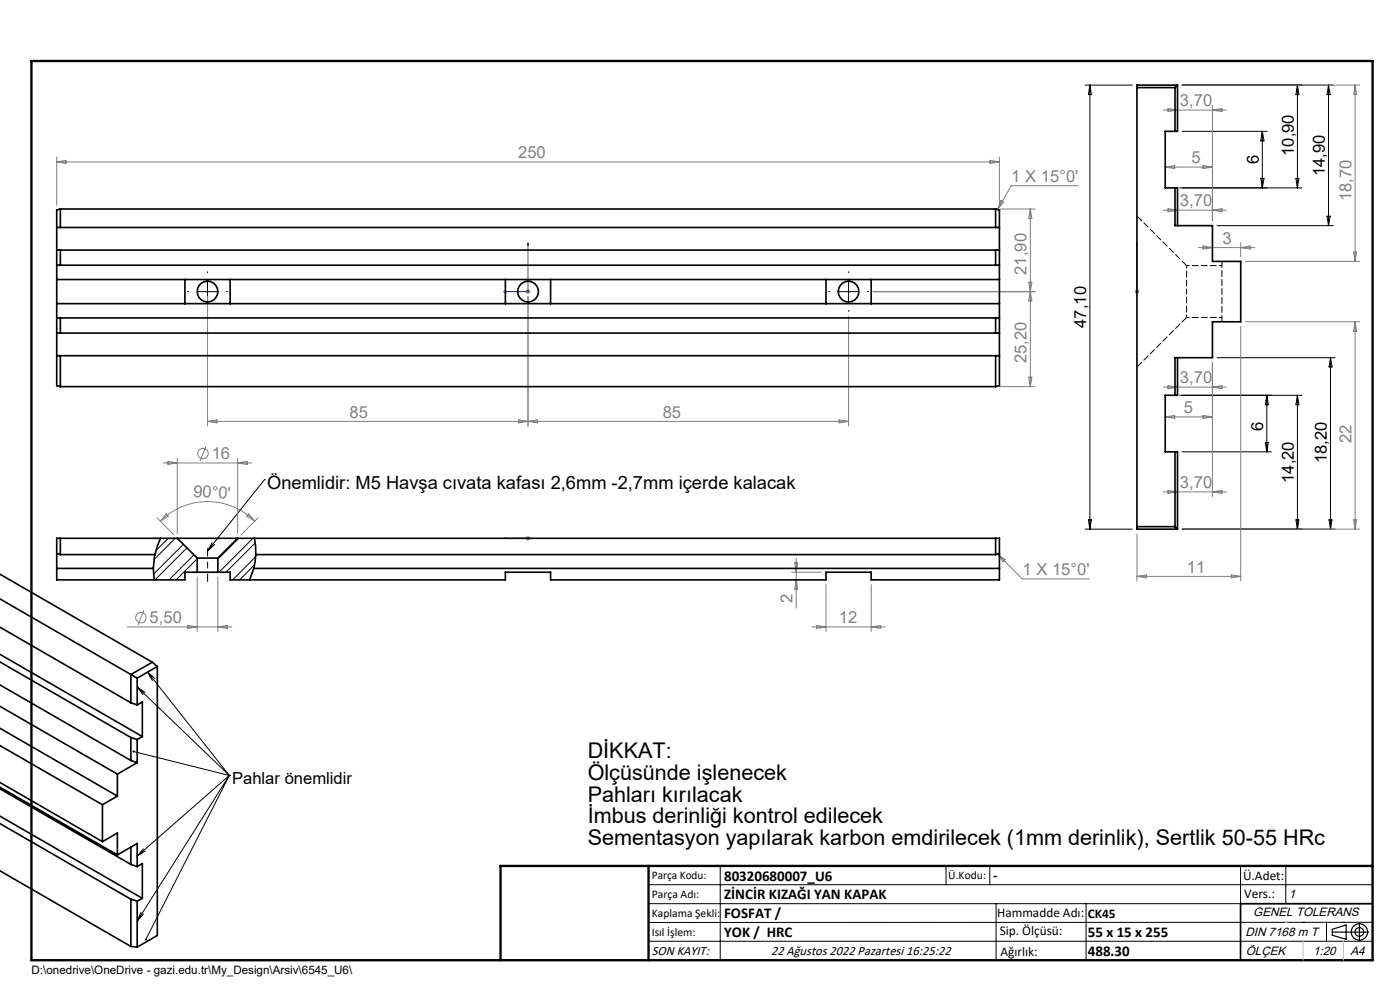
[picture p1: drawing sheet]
<svg xmlns="http://www.w3.org/2000/svg" width="297mm" height="210mm" viewBox="0 0 297 210" stroke-linecap="round" stroke-linejoin="round" font-family="sans-serif">
<g fill="none" stroke="#808080" stroke-width=".21">
<path d="M250.8 18.1h37.7M287.5 18.1v37.3M287.5 18.1l.3 2h-.6zM12 33.3v10.3M12 34.4h200M12 34.4l2-.4v.7zM210 34l2 .4-2 .3zM212 33.3v10.3M228.8 39.4h-14.3l-2.9 5M246.8 23.3h13.4M247.2 35.4h10M247.2 35.4l2-.3v.7z"/>
<path d="M247.8 23l2 .3-2 .4zM255.2 35.1l2 .3-2 .4zM257.2 22.4v24.4M257.2 23.3l2-.3v.7zM212.2 44.3h7.4M212.3 42.5l.6 .4-1.3 1.5zM218.2 59.9h.7l-.3 2zM218.6 44.3v37.7M218.6 44.3l.3 2h-.7zM246.8 44.6h13.4M247.8 44.3l2 .3-2 .3zM254.2 52.5h12"/>
<path d="M255.2 52.2l2 .3-2 .3zM257.2 44.6l2-.3v.6zM263.2 51.5v3M263.2 52.5l2-.3v.6zM264.2 55.4h24.3M287.2 53.5h.6l-.3 1.9zM44 62.9v27.5M111.5 61.9h1M111.7 61.5l.7 .7M112 61.3v1.1M112 62.9v27.5M112.4 61.5l-.7 .7"/>
<path d="M180 67.1v23.3M185.2 61.9h34.4M218.6 61.9l.3 1.9h-.7zM240.7 61.9h1M240.8 61.5l.7 .7M241.2 61.3v1.1M241.5 61.5l-.7 .7M257.2 76.9v28.4M263.2 69.2v54.1M264.2 68.3h24.3M287.5 68.3v43.9M287.5 68.3l.3 2h-.6z"/>
<path d="M34.6 98.2h18.8M35.6 97.9l2 .3-2 .3zM37.6 97.2v16M43.7 94.6l-1.3 3.2M44 89.4h136M44 89.4l2-.3v.6zM50.4 97.2v16M50.4 98.2l2-.3v.6zM110 89.1v.6l4-.6v.6zM178 89.1l2 .3-2 .3zM212.2 82h7.4M218.2 80h.7l-.3 2z"/>
<path d="M246.8 82.1h13.4M247.2 88.4l2-.3v.7zM247.2 88.4h10M247.8 81.8l2 .3-2 .4zM255.2 88.1l2 .3-2 .4zM257.2 82.1l2-.3v.7zM33.3 109.8l3.6 3.7M34 110.6a14.1 14.1 0 0 1 20 0M35.3 109l.4 .5-1.7 1.1zM52.7 109l1.3 1.6-1.7-1.1zM54.8 109.8l-3.7 3.7M111.5 114.2h1"/>
<path d="M111.7 113.8l.7 .7M112 113.7v1M112.4 113.8l-.7 .7M168.6 119.4h.6l-.3 2zM168.9 118.4v10.6M211.6 117.5l1.7 1.2-.5 .5zM211.6 117.5l5.3 5.3h14.2M241.2 113.3v10M246.8 104.3h13.4M247.8 104l2 .3-2 .4zM250.8 112.2h37.7M257.2 104.3l2-.3v.7z"/>
<path d="M287.2 110.3h.6l-.3 1.9zM27 133h22.2M30.5 129.4l-1.2 3.2M39.8 132.7l2 .3-2 .3zM41.8 122.4v11.6M46.2 122.4v11.6M46.2 133l2-.3v.6zM167.9 121.4h6.3M168.9 123l.3 2h-.6zM172.2 133h15.6M173.2 132.7l2 .3-2 .3zM175.2 124v10"/>
<path d="M184.8 124v10M184.8 133l2-.3v.6zM241.2 122.3h22M241.2 122.3l2-.4v.7zM261.2 121.9l2 .4-2 .3z"/>
<circle cx="43.1" cy="96.2" r="1.1"/>
<circle cx="29.9" cy="131" r="1.12"/>
</g>
<g fill="none" stroke="#000" stroke-width=".25">
<path d="M282.6 197.7h7.8M282.6 197.1l3-.9v3l-3-.8zM288.4 195.8v3.8M106.2 203.7h185"/>
<circle cx="288.4" cy="197.7" r="1.74"/>
<circle cx="288.4" cy="197.7" r=".93"/>
</g>
<path d="M112 51.5l.1 .5h-.2zM112 51.5v10.4h-5.1M241.2 51.5v.5v-.5M241.2 51.5v10.4M106.9 61.9l.5-.2v.3zM241.2 61.7v.3zM241.2 61.9h.1M106.9 114.2h.5h-.5M106.9 114.2h5.1M111.9 114.2h.2zM112 114.2h.1" fill="none" stroke="#00f" stroke-width=".21"/>
<path d="M44 123.4v-7" fill="none" stroke="#000" stroke-width=".21" stroke-dasharray="15.2 1.3 1.3 1.3" stroke-dashoffset="13.6"/>
<path d="M44 57.8v-.2M180 57.8v-.2M40 61.8h-.2M44 65.8v.2M48 61.8h.2M176 61.8h-.2M180 65.8v.2M184 61.8h.2" fill="none" stroke="#000" stroke-width=".21" stroke-dasharray="15.2 1.3 1.3 1.3"/>
<g fill="none" stroke="#000" stroke-width=".21">
<path d="M230.2 18.1h10M231.2 18.1l.3 2h-.6zM231.2 18.1v94.1M250.8 18.1h32.1M275.2 18.1l.4 2h-.7zM275.2 18.1v21.8M281.8 18.1v29.8M281.8 18.1l.4 2h-.7zM250.3 39.9h25.9M250.8 27.9h18M267.5 37.8h.6l-.3 2.1zM267.8 27.9v12"/>
<path d="M267.8 27.9l.3 2h-.6zM274.9 37.8h.7l-.4 2.1zM44 59.9v3.9M180 59.9v3.9M258.2 47.9h24.7M281.5 45.9h.7l-.4 2zM42 61.9h4M178 61.9h4M258.2 75.9h25M282.3 75.9v36.3M282.3 75.9l.3 1.9h-.7zM250.3 83.8h25.9"/>
<path d="M250.8 95.8h18.9M268.4 93.9h.7l-.4 1.9zM268.7 83.8v12M268.7 83.8l.4 2.1h-.7zM275.2 83.8v28.4M275.2 83.8l.4 2.1h-.7zM45 115.1l-1 1.8M45.5 115.5l-1.5 1.4M56.1 101.8h.1M56.1 101.8l-12.1 15.1M230.2 112.2h10M230.9 110.3h.6l-.3 1.9z"/>
<path d="M250.8 112.2h32.4M274.9 110.3h.7l-.4 1.9zM281.9 110.3h.7l-.3 1.9zM28.3 159.4l20.3 5.1M29.1 145.7l19.5 18.8M29.1 145.7l1.7 1.2M29.1 145.7l1.2 1.6M31.3 142.6l17.3 21.9M31.3 142.6l1.5 1.3M31.3 142.6l1 1.7M48.6 164.5h.1M48.6 164.5l-19.5 17.1"/>
<path d="M48.6 164.5l-19.5 30.9M48.6 164.5l-17.7 34.8M29.9 193.5l-.8 1.9M30.4 180l-1.3 1.6M30.4 193.9l-1.3 1.5M30.8 180.5l-1.7 1.1M137.6 187.7h153.6M137.6 191.7h153.6M137.6 199.7h153.6M152.8 183.7v20M200.7 183.7v4M210 183.7v4"/>
<path d="M211.3 191.7v12M230.4 191.7v12M263.2 183.7v20M272.8 183.7v8M276.4 195.6h.1M281.4 195.6v4.1M285 195.6h.1M291.2 195.6l-153.6 .1"/>
</g>
<path d="M291.2 191.7h-28v12" fill="none" stroke="#000" stroke-width=".35"/>
<path d="M6.7 12.9h284.5v190.8h-284.5zM137.6 183.7v20M291.2 183.7h-185v20" fill="none" stroke="#000" stroke-width=".5"/>
<path d="M276.4 199.7v4M285 199.7v4" fill="none" stroke="#c0c0c0" stroke-width=".21"/>
<path d="M272.8 195.6h.1" fill="none" stroke="#c0c0c0" stroke-width=".25"/>
<path d="M28.1 159.3l.2 .1-.2-.1a.22 .22 0 0 0 .2 .3 .22 .22 0 0 0 .2-.3 .22 .22 0 0 0-.3-.1zM30.8 199.1l-.1 .2 .2 .2v-.2v.2a.21 .21 0 0 0 .3-.2 .22 .22 0 0 0-.4-.2z" fill="#000"/>
<g fill="#00f">
<path d="M241.2 61.7v.3zM241.2 51.5v.5z"/>
<path d="M106.9 61.9l.5 .1v-.3zM112 51.5l-.1 .5h.2z"/>
<path d="M106.9 114.2h.5zM111.9 114.2h.2z"/>
</g>
<g fill="none" stroke="#000" stroke-width=".35">
<path d="M241.2 18.6h8.1M249.3 18.6v9.3M249.8 18.1v9.8h-2.6v12h2.6v8M249.8 18.1l-.5 .5M249.8 18.1h-8.6v94.1h8.6M249.3 39.9v8h7.9v7.5h6v12.9h-6v7.6h-7.9v7.9M12 59.3h200M12 56.3h200M12 53h200M12 48.3h200M12.8 44.3l-.8 .2v37.3l.8 .2M12.8 44.3v4"/>
<path d="M12.8 53v3.3M12.8 44.3h198.4M39.2 59.3v5.1M48.8 59.3v5.1M107.2 59.3v5.1M116.8 59.3v5.1M175.2 59.3v5.1M184.8 59.3v5.1M211.2 44.3l.8 .2v37.3l-.8 .2M211.2 44.3v4M211.2 53v3.3M12 64.4h200"/>
<path d="M12 67.4h200M12 75.5h200M12 70.7h200M12.8 67.4v3.3M12.8 75.5v6.5M211.2 67.4v3.3M211.2 75.5v6.5M249.8 75.9v7.9h-2.6v12h2.6v16.4M12.8 82h198.4M249.3 95.8v15.9M12 117.4l.8 .2M12.8 114.2v3.4"/>
<path d="M12.8 117.6h20.1M32.9 117.6l-.4 3M34 114.2l-.6 1.6-.5 1.8M37.6 114.2h12.8M37.6 114.2h-25.6v8.8h27.2v-1.6h2.6M37.6 114.2l4.2 4.2M41.8 118.4h4.4M41.8 118.4v3M46.2 118.4v3M50.4 114.2h161.6v8.8h-27.2v-1.6h-9.6v1.6h-58.4v-1.6h-9.6v1.6h-58.4v-1.6h-2.6M50.4 114.2l-4.2 4.2M54 114.2l.2 1.6 .1 1.8"/>
<path d="M54.3 117.6l-.5 3M54.3 117.6h156.9M211.2 114.2v3.4M212 117.4l-.8 .2M241.2 111.7h8.1M249.3 111.7l.5 .5M-.1 127l29.2 16.9M-.1 121.8l32.4 18.7M-.1 133l27.9 16.1M-.1 138.8l30.3 17.4M12 120.6h20.5M32.5 120.6l.2 2.4"/>
<path d="M41.8 121.4h4.4M53.8 120.6h158.2M53.8 120.6l-.8 2.4M-.1 140.4l27.9 16M-.1 149.8l25 14.4M-.1 145.3l27.9 16M-.1 154.5l25 14.4M-.1 158.1l21.8 12.6M27.8 149.1l1.3 .4M27.8 156.4v4.9M27.8 156.4l1.3 .5M29.1 143.9v5.6"/>
<path d="M29.1 156.9v4.9M29.1 149.5l1.1-.6v7.3M30.2 156.2l-1.1 .7M32.3 140.5l-4.5 2.6v6M32.3 140.5l1.1 .9M33.4 141.4v57l-4.3 2.5M33.4 141.4l-4.3 2.5M-.1 166.9l25 14.5M-.1 167.3l27.9 16.1M-.1 173.1l30.3 17.5M-.1 174.7l27.9 16M-.1 166l21.8 12.5"/>
<path d="M21.7 178.5l3.2-1.8v4.7M21.7 170.7v7.8M24.9 164.2v4.7M24.9 168.9l-3.2 1.8M27.8 179.7v3.7M27.8 161.3l1.3 .5M29.1 161.8l-4.2 2.4M-.1 184.7l27.9 16.1M24.9 181.4l4.2-2.5v4.9M27.8 190.7v10.1M27.8 183.4l1.3 .4M27.8 190.7l1.3 .5"/>
<path d="M29.1 191.2v9.7M29.1 183.8l1.1-.6v7.4M30.2 190.6l-1.1 .6M27.8 200.8l1.3 .1"/>
<circle cx="44" cy="61.9" r="2.2"/>
<circle cx="112" cy="61.9" r="2.2"/>
<circle cx="180" cy="61.9" r="2.2"/>
</g>
<path d="M259.2 56.3h-7.5M251.7 61.8v-5.5M251.7 67.3v-5.5M251.7 67.3h7.5" fill="none" stroke="#000" stroke-width=".21" stroke-dasharray="1.3 .6" stroke-dashoffset=".7"/>
<path d="M251.7 56.3l-10.5-10.5M259.2 55.4v12.8M241.2 77.8l10.5-10.5" fill="none" stroke="#000" stroke-width=".21" stroke-dasharray="1.3 .6" stroke-dashoffset="-.1"/>
<path d="M35.7 114.2l-2.6 2.6M37.2 114.2l-4.5 4.5M38.9 115.5l-6.3 6.3M39.7 116.2l-6.8 6.8M41.1 117.7l-5.2 5.3M41.8 118.5l-4.4 4.5M50.7 114.2l-4.5 4.4M53.7 114.2l-7.2 7.2M54 119.8l-3.2 3.2M54.2 115.2l-6.3 6.2M54.2 118.1l-4.8 4.9" fill="none" stroke="#000" stroke-width=".21"/>
<g font-size="4.6">
<text x="124.7" y="160.9">DİKKAT:</text>
<text x="124.7" y="165.4">Ölçüsünde işlenecek</text>
<text x="124.7" y="170">Pahları kırılacak</text>
<text x="124.7" y="174.6">İmbus derinliği kontrol edilecek</text>
<text x="124.7" y="179.2">Sementasyon yapılarak karbon emdirilecek (1mm derinlik), Sertlik 50-55 HRc</text>
</g>
<text font-size="3.9" x="56.7" y="103.7">Önemlidir: M5 Havşa cıvata kafası 2,6mm -2,7mm içerde kalacak</text>
<g font-size="3.5" fill="#808080">
<text x="250.3" y="22.5">3,70</text>
<text x="109.9" y="33.5">250</text>
<text x="252.8" y="34.6">5</text>
<text x="214.5" y="38.6">1 X 15°0'</text>
<text x="250.3" y="43.8">3,70</text>
<text x="286.7" y="42.7" transform="rotate(-90 286.7 42.7)">18,70</text>
<text x="259.3" y="51.7">3</text>
<text x="217.8" y="58.3" transform="rotate(-90 217.8 58.3)">21,90</text>
<text x="217.8" y="77" transform="rotate(-90 217.8 77)">25,20</text>
<text x="250.3" y="81.3">3,70</text>
<text x="74.2" y="88.6">85</text>
<text x="140.6" y="88.6">85</text>
<text x="251.2" y="87.6">5</text>
<text x="286.7" y="93.9" transform="rotate(-90 286.7 93.9)">22</text>
<text x="44.9" y="97.4">16</text>
<text x="40.9" y="105.4" transform="rotate(3 40.9 105.4)">90°0'</text>
<text x="250.3" y="103.5">3,70</text>
<text x="216.9" y="122">1 X 15°0'</text>
<text x="251.8" y="121.4">11</text>
<text x="168.1" y="128" transform="rotate(-90 168.1 128)">2</text>
<text x="31.7" y="132.2">5,50</text>
<text x="177.9" y="132.2">12</text>
</g>
<g font-size="3.5">
<text x="267" y="34.8" transform="rotate(-90 267 34.8)">6</text>
<text x="274.5" y="33.1" transform="rotate(-90 274.5 33.1)">10,90</text>
<text x="281.1" y="37.3" transform="rotate(-90 281.1 37.3)">14,90</text>
<text x="230.4" y="69.5" transform="rotate(-90 230.4 69.5)">47,10</text>
<text x="268" y="91.5" transform="rotate(-90 268 91.5)">6</text>
<text x="281.5" y="98.3" transform="rotate(-90 281.5 98.3)">18,20</text>
<text x="274.5" y="102.4" transform="rotate(-90 274.5 102.4)">14,20</text>
<text x="49.2" y="166.3">Pahlar önemlidir</text>
</g>
<g font-size="3.2">
<text x="153.6" y="186.8">80320680007_U6</text>
<text x="153.6" y="190.8">ZİNCİR KIZAĞI YAN KAPAK</text>
<text x="210.7" y="186.6">-</text>
<text x="153.6" y="194.8">FOSFAT /</text>
<text x="153.6" y="198.8">YOK / HRC</text>
<text x="230.8" y="198.7">55 x 15 x 255</text>
<text x="230.8" y="202.8">488.30</text>
</g>
<g font-size="2.8">
<text x="263.7" y="186.7">Ü.Adet:</text>
<text x="263.9" y="190.5">Vers.:</text>
<text x="211.5" y="194.5">Hammadde Adı:</text>
<text x="230.8" y="194.7">CK45</text>
<text x="138.3" y="202.6">SON KAYIT:</text>
<text x="163.6" y="202.6">22 Ağustos 2022 Pazartesi 16:25:22</text>
<text x="212.1" y="198.4">Sip. Ölçüsü:</text>
<text x="212.2" y="202.7">Ağırlık:</text>
</g>
<g font-size="2.6">
<text x="273.4" y="190.4">1</text>
<text x="265.9" y="194.4">GENEL TOLERANS</text>
<text x="264.2" y="198.5">DIN 7168 m T</text>
<text x="264.3" y="202.6">ÖLÇEK</text>
<text x="278.5" y="202.6">1:20</text>
<text x="286.5" y="202.6">A4</text>
</g>
<g font-size="2.5">
<text x="138.3" y="186.4">Parça Kodu:</text>
<text x="138.3" y="190.5">Parça Adı:</text>
<text x="201.2" y="186.5">Ü.Kodu:</text>
<text x="138.3" y="194.5">Kaplama Şekli:</text>
<text x="138.3" y="198.6">Isıl İşlem:</text>
<text x="6.7" y="206.7">D:\onedrive\OneDrive - gazi.edu.tr\My_Design\Arsiv\6545_U6\</text>
</g>
</svg>
